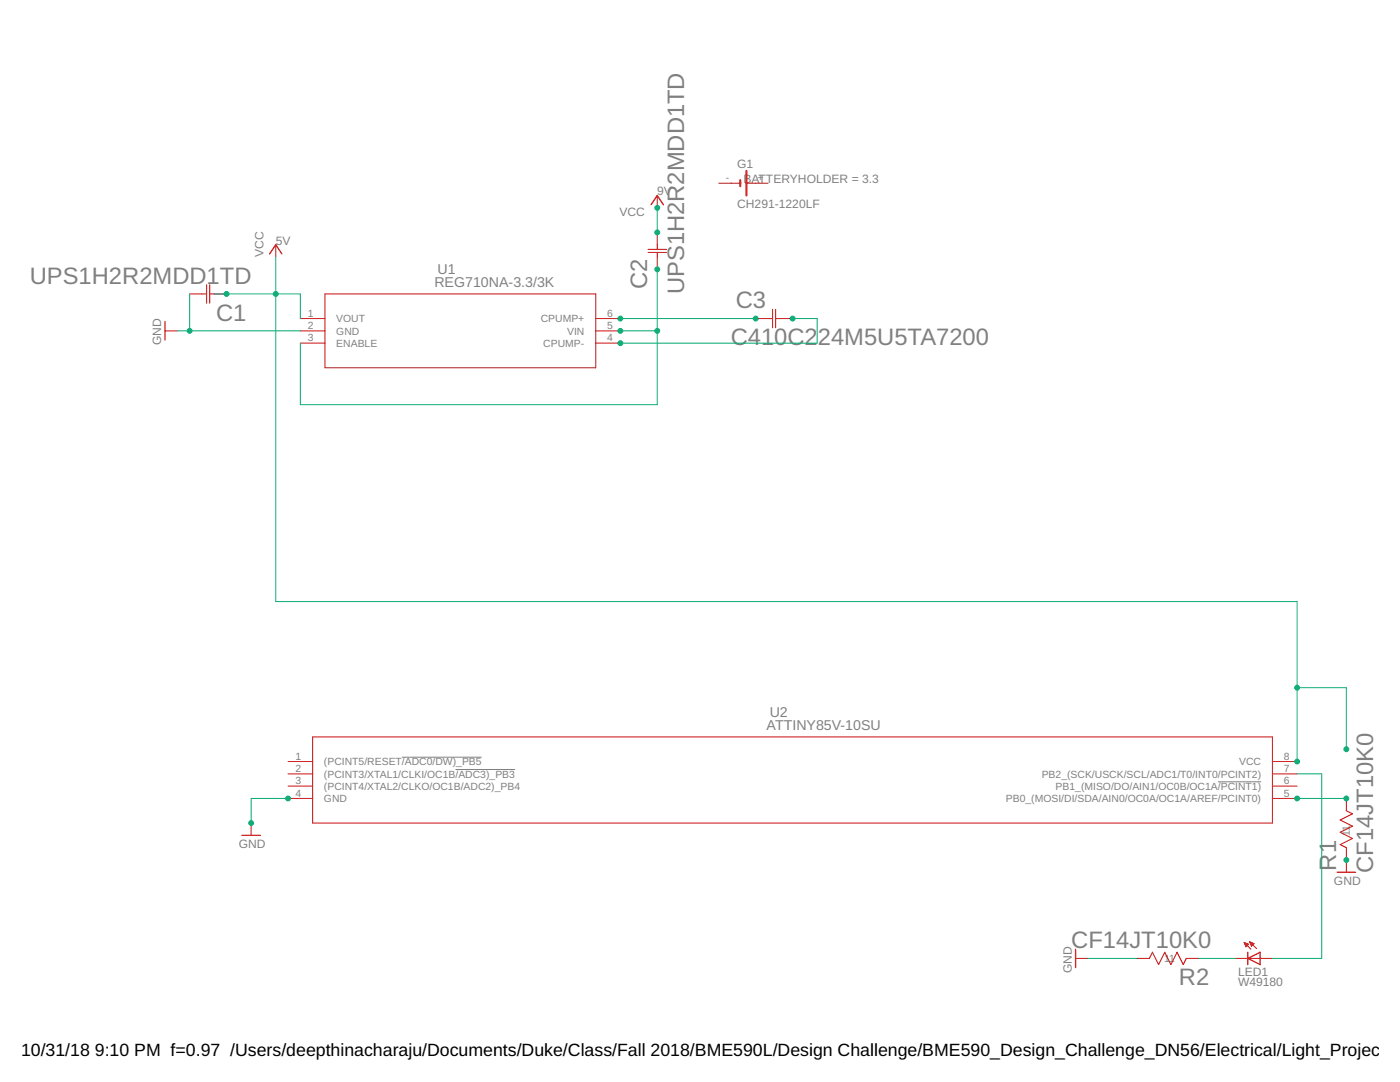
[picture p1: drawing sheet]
<?xml version="1.0" encoding="utf-8"?>
<!DOCTYPE eagle SYSTEM "eagle.dtd">
<eagle version="9.2.2">
<drawing>
<settings>
<setting alwaysvectorfont="no"/>
<setting verticaltext="up"/>
</settings>
<grid distance="0.1" unitdist="inch" unit="inch" style="lines" multiple="1" display="no" altdistance="0.01" altunitdist="inch" altunit="inch"/>
<schematic xreflabel="%F%N/%S.%C%R" xrefpart="/%S.%C%R">
<libraries>
<library name="voltage_reg">
<symbols>
<symbol name="REG710-25_DBV_6">
<pin name="VOUT" x="2.54" y="0" length="middle" direction="out"/>
<pin name="GND" x="2.54" y="-2.54" length="middle" direction="pwr"/>
<pin name="ENABLE" x="2.54" y="-5.08" length="middle" direction="pas"/>
<pin name="CPUMP-" x="68.58" y="-5.08" length="middle" direction="pas" rot="R180"/>
<pin name="VIN" x="68.58" y="-2.54" length="middle" direction="in" rot="R180"/>
<pin name="CPUMP+" x="68.58" y="0" length="middle" direction="pas" rot="R180"/>
<wire x1="7.62" y1="5.08" x2="7.62" y2="-10.16" width="0.1524" layer="94"/>
<wire x1="7.62" y1="-10.16" x2="63.5" y2="-10.16" width="0.1524" layer="94"/>
<wire x1="63.5" y1="-10.16" x2="63.5" y2="5.08" width="0.1524" layer="94"/>
<wire x1="63.5" y1="5.08" x2="7.62" y2="5.08" width="0.1524" layer="94"/>
<text x="30.8356" y="9.1186" size="2.0828" layer="95" ratio="6" rot="SR0">&gt;Name</text>
<text x="30.2006" y="6.5786" size="2.0828" layer="96" ratio="6" rot="SR0">&gt;Value</text>
</symbol>
</symbols>
<devicesets>
<deviceset name="REG710NA-3.3/3K" prefix="U">
<gates>
<gate name="A" symbol="REG710-25_DBV_6" x="0" y="0"/>
</gates>
<devices>
<device name="" package="DBV6">
<connects>
<connect gate="A" pin="CPUMP+" pad="6"/>
<connect gate="A" pin="CPUMP-" pad="4"/>
<connect gate="A" pin="ENABLE" pad="3"/>
<connect gate="A" pin="GND" pad="2"/>
<connect gate="A" pin="VIN" pad="5"/>
<connect gate="A" pin="VOUT" pad="1"/>
</connects>
<technologies>
<technology name="">
<attribute name="MANUFACTURER_PART_NUMBER" value="REG710NA3.33K" constant="no"/>
<attribute name="VENDOR" value="Texas Instruments" constant="no"/>
</technology>
</technologies>
</device>
<device name="DBV6-M" package="DBV6-M">
<connects>
<connect gate="A" pin="CPUMP+" pad="6"/>
<connect gate="A" pin="CPUMP-" pad="4"/>
<connect gate="A" pin="ENABLE" pad="3"/>
<connect gate="A" pin="GND" pad="2"/>
<connect gate="A" pin="VIN" pad="5"/>
<connect gate="A" pin="VOUT" pad="1"/>
</connects>
<technologies>
<technology name="">
<attribute name="MANUFACTURER_PART_NUMBER" value="REG710NA3.33K" constant="no"/>
<attribute name="VENDOR" value="Texas Instruments" constant="no"/>
</technology>
</technologies>
</device>
<device name="DBV6-L" package="DBV6-L">
<connects>
<connect gate="A" pin="CPUMP+" pad="6"/>
<connect gate="A" pin="CPUMP-" pad="4"/>
<connect gate="A" pin="ENABLE" pad="3"/>
<connect gate="A" pin="GND" pad="2"/>
<connect gate="A" pin="VIN" pad="5"/>
<connect gate="A" pin="VOUT" pad="1"/>
</connects>
<technologies>
<technology name="">
<attribute name="MANUFACTURER_PART_NUMBER" value="REG710NA3.33K" constant="no"/>
<attribute name="VENDOR" value="Texas Instruments" constant="no"/>
</technology>
</technologies>
</device>
</devices>
</deviceset>
</devicesets>
</library>
<library name="attiny85">
<symbols>
<symbol name="ATTINY85V-10SU">
<pin name="(PCINT5/RESET!/ADC0/DW)_PB5" x="2.54" y="0" length="middle"/>
<pin name="(PCINT3/XTAL1/CLKI/OC1B!/ADC3)_PB3" x="2.54" y="-2.54" length="middle"/>
<pin name="(PCINT4/XTAL2/CLKO/OC1B/ADC2)_PB4" x="2.54" y="-5.08" length="middle"/>
<pin name="GND" x="2.54" y="-7.62" length="middle" direction="pwr"/>
<pin name="PB0_(MOSI/DI/SDA/AIN0/OC0A/OC1A/AREF/PCINT0)" x="210.82" y="-7.62" length="middle" rot="R180"/>
<pin name="PB1_(MISO/DO/AIN1/OC0B/OC1A!/PCINT1)" x="210.82" y="-5.08" length="middle" rot="R180"/>
<pin name="PB2_(SCK/USCK/SCL/ADC1/T0/INT0/PCINT2)" x="210.82" y="-2.54" length="middle" rot="R180"/>
<pin name="VCC" x="210.82" y="0" length="middle" direction="pwr" rot="R180"/>
<wire x1="7.62" y1="5.08" x2="7.62" y2="-12.7" width="0.1524" layer="94"/>
<wire x1="7.62" y1="-12.7" x2="205.74" y2="-12.7" width="0.1524" layer="94"/>
<wire x1="205.74" y1="-12.7" x2="205.74" y2="5.08" width="0.1524" layer="94"/>
<wire x1="205.74" y1="5.08" x2="7.62" y2="5.08" width="0.1524" layer="94"/>
<text x="101.9556" y="9.1186" size="2.0828" layer="95" ratio="6" rot="SR0">&gt;Name</text>
<text x="101.3206" y="6.5786" size="2.0828" layer="96" ratio="6" rot="SR0">&gt;Value</text>
</symbol>
</symbols>
<devicesets>
<deviceset name="ATTINY85V-10SU" prefix="U">
<gates>
<gate name="A" symbol="ATTINY85V-10SU" x="0" y="0"/>
</gates>
<devices>
<device name="" package="8S2">
<connects>
<connect gate="A" pin="(PCINT3/XTAL1/CLKI/OC1B!/ADC3)_PB3" pad="2"/>
<connect gate="A" pin="(PCINT4/XTAL2/CLKO/OC1B/ADC2)_PB4" pad="3"/>
<connect gate="A" pin="(PCINT5/RESET!/ADC0/DW)_PB5" pad="1"/>
<connect gate="A" pin="GND" pad="4"/>
<connect gate="A" pin="PB0_(MOSI/DI/SDA/AIN0/OC0A/OC1A/AREF/PCINT0)" pad="5"/>
<connect gate="A" pin="PB1_(MISO/DO/AIN1/OC0B/OC1A!/PCINT1)" pad="6"/>
<connect gate="A" pin="PB2_(SCK/USCK/SCL/ADC1/T0/INT0/PCINT2)" pad="7"/>
<connect gate="A" pin="VCC" pad="8"/>
</connects>
<technologies>
<technology name="">
<attribute name="MANUFACTURER_PART_NUMBER" value="ATTINY85V10SU" constant="no"/>
<attribute name="VENDOR" value="Atmel" constant="no"/>
</technology>
</technologies>
</device>
<device name="8S2-M" package="8S2-M">
<connects>
<connect gate="A" pin="(PCINT3/XTAL1/CLKI/OC1B!/ADC3)_PB3" pad="2"/>
<connect gate="A" pin="(PCINT4/XTAL2/CLKO/OC1B/ADC2)_PB4" pad="3"/>
<connect gate="A" pin="(PCINT5/RESET!/ADC0/DW)_PB5" pad="1"/>
<connect gate="A" pin="GND" pad="4"/>
<connect gate="A" pin="PB0_(MOSI/DI/SDA/AIN0/OC0A/OC1A/AREF/PCINT0)" pad="5"/>
<connect gate="A" pin="PB1_(MISO/DO/AIN1/OC0B/OC1A!/PCINT1)" pad="6"/>
<connect gate="A" pin="PB2_(SCK/USCK/SCL/ADC1/T0/INT0/PCINT2)" pad="7"/>
<connect gate="A" pin="VCC" pad="8"/>
</connects>
<technologies>
<technology name="">
<attribute name="MANUFACTURER_PART_NUMBER" value="ATTINY85V10SU" constant="no"/>
<attribute name="VENDOR" value="Atmel" constant="no"/>
</technology>
</technologies>
</device>
<device name="8S2-L" package="8S2-L">
<connects>
<connect gate="A" pin="(PCINT3/XTAL1/CLKI/OC1B!/ADC3)_PB3" pad="2"/>
<connect gate="A" pin="(PCINT4/XTAL2/CLKO/OC1B/ADC2)_PB4" pad="3"/>
<connect gate="A" pin="(PCINT5/RESET!/ADC0/DW)_PB5" pad="1"/>
<connect gate="A" pin="GND" pad="4"/>
<connect gate="A" pin="PB0_(MOSI/DI/SDA/AIN0/OC0A/OC1A/AREF/PCINT0)" pad="5"/>
<connect gate="A" pin="PB1_(MISO/DO/AIN1/OC0B/OC1A!/PCINT1)" pad="6"/>
<connect gate="A" pin="PB2_(SCK/USCK/SCL/ADC1/T0/INT0/PCINT2)" pad="7"/>
<connect gate="A" pin="VCC" pad="8"/>
</connects>
<technologies>
<technology name="">
<attribute name="MANUFACTURER_PART_NUMBER" value="ATTINY85V10SU" constant="no"/>
<attribute name="VENDOR" value="Atmel" constant="no"/>
</technology>
</technologies>
</device>
</devices>
</deviceset>
</devicesets>
</library>
<library name="supply1">
<symbols>
<symbol name="GND">
<wire x1="-1.905" y1="0" x2="1.905" y2="0" width="0.254" layer="94"/>
<text x="-2.54" y="-2.54" size="1.778" layer="96">&gt;VALUE</text>
<pin name="GND" x="0" y="2.54" visible="off" length="short" direction="sup" rot="R270"/>
</symbol>
<symbol name="VCC">
<wire x1="1.27" y1="-1.905" x2="0" y2="0" width="0.254" layer="94"/>
<wire x1="0" y1="0" x2="-1.27" y2="-1.905" width="0.254" layer="94"/>
<text x="-2.54" y="-2.54" size="1.778" layer="96" rot="R90">&gt;VALUE</text>
<pin name="VCC" x="0" y="-2.54" visible="off" length="short" direction="sup" rot="R90"/>
</symbol>
</symbols>
<devicesets>
<deviceset name="GND" prefix="GND">
<gates>
<gate name="1" symbol="GND" x="0" y="0"/>
</gates>
<devices>
<device name="">
<technologies>
<technology name=""/>
</technologies>
</device>
</devices>
</deviceset>
<deviceset name="VCC" prefix="P+">
<gates>
<gate name="VCC" symbol="VCC" x="0" y="0"/>
</gates>
<devices>
<device name="">
<technologies>
<technology name=""/>
</technologies>
</device>
</devices>
</deviceset>
</devicesets>
</library>
<library name="2.2ufCap">
<symbols>
<symbol name="CAPH">
<pin name="22" x="7.62" y="0" visible="off" length="short" direction="pas" swaplevel="1" rot="R180"/>
<pin name="11" x="0" y="0" visible="off" length="short" direction="pas" swaplevel="1"/>
<wire x1="3.4798" y1="-1.905" x2="3.4798" y2="0" width="0.2032" layer="94"/>
<wire x1="3.4798" y1="0" x2="3.4798" y2="1.905" width="0.2032" layer="94"/>
<wire x1="4.1148" y1="-1.905" x2="4.1148" y2="0" width="0.2032" layer="94"/>
<wire x1="4.1148" y1="0" x2="4.1148" y2="1.905" width="0.2032" layer="94"/>
<wire x1="4.1148" y1="0" x2="5.08" y2="0" width="0.2032" layer="94"/>
<wire x1="2.54" y1="0" x2="3.4798" y2="0" width="0.2032" layer="94"/>
<text x="-5.1562" y="-5.5372" size="3.4798" layer="96" ratio="10" rot="SR0">&gt;Value</text>
<text x="-4.0894" y="2.0828" size="3.4798" layer="95" ratio="10" rot="SR0">&gt;Name</text>
</symbol>
</symbols>
<devicesets>
<deviceset name="UPS1H2R2MDD1TD" prefix="C">
<gates>
<gate name="A" symbol="CAPH" x="0" y="0" swaplevel="1"/>
</gates>
<devices>
<device name="" package="U1-E">
<connects>
<connect gate="A" pin="11" pad="1"/>
<connect gate="A" pin="22" pad="2"/>
</connects>
<technologies>
<technology name="">
<attribute name="MANUFACTURER_PART_NUMBER" value="UPS1H2R2MDD1TD" constant="no"/>
<attribute name="VENDOR" value="Nichicon" constant="no"/>
</technology>
</technologies>
</device>
</devices>
</deviceset>
</devicesets>
</library>
<library name="10k Resistor">
<symbols>
<symbol name="RES">
<pin name="11" x="0" y="0" visible="pin" length="short" direction="pas" swaplevel="1"/>
<pin name="22" x="12.7" y="0" visible="off" length="short" direction="pas" swaplevel="1" rot="R180"/>
<wire x1="3.175" y1="1.27" x2="4.445" y2="-1.27" width="0.2032" layer="94"/>
<wire x1="4.445" y1="-1.27" x2="5.715" y2="1.27" width="0.2032" layer="94"/>
<wire x1="5.715" y1="1.27" x2="6.985" y2="-1.27" width="0.2032" layer="94"/>
<wire x1="6.985" y1="-1.27" x2="8.255" y2="1.27" width="0.2032" layer="94"/>
<wire x1="8.255" y1="1.27" x2="9.525" y2="-1.27" width="0.2032" layer="94"/>
<wire x1="2.54" y1="0" x2="3.175" y2="1.27" width="0.2032" layer="94"/>
<wire x1="9.525" y1="-1.27" x2="10.16" y2="0" width="0.2032" layer="94"/>
<text x="-2.6162" y="-5.5372" size="3.4798" layer="96" ratio="10" rot="SR0">&gt;Value</text>
<text x="-2.1844" y="2.0828" size="3.4798" layer="95" ratio="10" rot="SR0">&gt;Name</text>
</symbol>
</symbols>
<devicesets>
<deviceset name="CF14JT10K0" prefix="R">
<gates>
<gate name="A" symbol="RES" x="0" y="0" swaplevel="1"/>
</gates>
<devices>
<device name="" package="STA_CF14">
<connects>
<connect gate="A" pin="11" pad="1"/>
<connect gate="A" pin="22" pad="2"/>
</connects>
<technologies>
<technology name="">
<attribute name="MANUFACTURER_PART_NUMBER" value="CF14JT10K0" constant="no"/>
<attribute name="VENDOR" value="Stackpole International" constant="no"/>
</technology>
</technologies>
</device>
</devices>
</deviceset>
</devicesets>
</library>
<library name="22ufcap">
<symbols>
<symbol name="CAPH">
<pin name="22" x="7.62" y="0" visible="off" length="short" direction="pas" swaplevel="1" rot="R180"/>
<pin name="11" x="0" y="0" visible="off" length="short" direction="pas" swaplevel="1"/>
<wire x1="3.4798" y1="-1.905" x2="3.4798" y2="0" width="0.2032" layer="94"/>
<wire x1="3.4798" y1="0" x2="3.4798" y2="1.905" width="0.2032" layer="94"/>
<wire x1="4.1148" y1="-1.905" x2="4.1148" y2="0" width="0.2032" layer="94"/>
<wire x1="4.1148" y1="0" x2="4.1148" y2="1.905" width="0.2032" layer="94"/>
<wire x1="4.1148" y1="0" x2="5.08" y2="0" width="0.2032" layer="94"/>
<wire x1="2.54" y1="0" x2="3.4798" y2="0" width="0.2032" layer="94"/>
<text x="-5.1562" y="-5.5372" size="3.4798" layer="96" ratio="10" rot="SR0">&gt;Value</text>
<text x="-4.0894" y="2.0828" size="3.4798" layer="95" ratio="10" rot="SR0">&gt;Name</text>
</symbol>
</symbols>
<devicesets>
<deviceset name="C410C224M5U5TA7200" prefix="C">
<gates>
<gate name="A" symbol="CAPH" x="0" y="0" swaplevel="1"/>
</gates>
<devices>
<device name="" package="CAP_C410">
<connects>
<connect gate="A" pin="11" pad="1"/>
<connect gate="A" pin="22" pad="2"/>
</connects>
<technologies>
<technology name="">
<attribute name="MANUFACTURER_PART_NUMBER" value="C410C224M5U5TA7200" constant="no"/>
<attribute name="VENDOR" value="KEMET" constant="no"/>
</technology>
</technologies>
</device>
</devices>
</deviceset>
</devicesets>
</library>
<library name="led">
<symbols>
<symbol name="LED">
<wire x1="1.27" y1="0" x2="0" y2="-2.54" width="0.254" layer="94"/>
<wire x1="0" y1="-2.54" x2="-1.27" y2="0" width="0.254" layer="94"/>
<wire x1="1.27" y1="-2.54" x2="0" y2="-2.54" width="0.254" layer="94"/>
<wire x1="0" y1="-2.54" x2="-1.27" y2="-2.54" width="0.254" layer="94"/>
<wire x1="1.27" y1="0" x2="0" y2="0" width="0.254" layer="94"/>
<wire x1="0" y1="0" x2="-1.27" y2="0" width="0.254" layer="94"/>
<wire x1="0" y1="0" x2="0" y2="-2.54" width="0.1524" layer="94"/>
<wire x1="-2.032" y1="-0.762" x2="-3.429" y2="-2.159" width="0.1524" layer="94"/>
<wire x1="-1.905" y1="-1.905" x2="-3.302" y2="-3.302" width="0.1524" layer="94"/>
<text x="3.556" y="-4.572" size="1.778" layer="95" rot="R90">&gt;NAME</text>
<text x="5.715" y="-4.572" size="1.778" layer="96" rot="R90">&gt;VALUE</text>
<pin name="C" x="0" y="-5.08" visible="off" length="short" direction="pas" rot="R90"/>
<pin name="A" x="0" y="2.54" visible="off" length="short" direction="pas" rot="R270"/>
<polygon width="0.1524" layer="94">
<vertex x="-3.429" y="-2.159"/>
<vertex x="-3.048" y="-1.27"/>
<vertex x="-2.54" y="-1.778"/>
</polygon>
<polygon width="0.1524" layer="94">
<vertex x="-3.302" y="-3.302"/>
<vertex x="-2.921" y="-2.413"/>
<vertex x="-2.413" y="-2.921"/>
</polygon>
</symbol>
</symbols>
<devicesets>
<deviceset name="W49180" prefix="LED">
<gates>
<gate name="G$1" symbol="LED" x="0" y="0"/>
</gates>
<devices>
<device name="" package="Z-POWER-LED-DOME-TYPE">
<connects>
<connect gate="G$1" pin="A" pad="A"/>
<connect gate="G$1" pin="C" pad="C"/>
</connects>
<package3dinstances>
<package3dinstance package3d_urn="urn:adsk.eagle:package:15904/1"/>
</package3dinstances>
<technologies>
<technology name=""/>
</technologies>
</device>
</devices>
</deviceset>
</devicesets>
</library>
<library name="battery">
<symbols>
<symbol name="1V2">
<wire x1="-0.635" y1="0.635" x2="-0.635" y2="0" width="0.4064" layer="94"/>
<wire x1="-2.54" y1="0" x2="-0.635" y2="0" width="0.1524" layer="94"/>
<wire x1="-0.635" y1="0" x2="-0.635" y2="-0.635" width="0.4064" layer="94"/>
<wire x1="0.635" y1="2.54" x2="0.635" y2="0" width="0.4064" layer="94"/>
<wire x1="0.635" y1="0" x2="2.54" y2="0" width="0.1524" layer="94"/>
<wire x1="0.635" y1="0" x2="0.635" y2="-2.54" width="0.4064" layer="94"/>
<text x="-1.27" y="3.175" size="1.778" layer="95">&gt;NAME</text>
<text x="-1.27" y="-5.08" size="1.778" layer="96">&gt;VALUE</text>
<pin name="+" x="5.08" y="0" visible="pad" length="short" direction="pas" rot="R180"/>
<pin name="-" x="-5.08" y="0" visible="pad" length="short" direction="pas"/>
</symbol>
</symbols>
<devicesets>
<deviceset name="CH291-1220LF" prefix="G">
<gates>
<gate name="G1" symbol="1V2" x="0" y="0"/>
</gates>
<devices>
<device name="" package="CH291-1220LF">
<connects>
<connect gate="G1" pin="+" pad="+"/>
<connect gate="G1" pin="-" pad="-"/>
</connects>
<package3dinstances>
<package3dinstance package3d_urn="urn:adsk.eagle:package:4617/1"/>
</package3dinstances>
<technologies>
<technology name=""/>
</technologies>
</device>
</devices>
</deviceset>
</devicesets>
</library>
</libraries>
<attributes>
</attributes>
<variantdefs>
</variantdefs>
<classes>
<class number="0" name="default" width="0" drill="0">
</class>
</classes>
<parts>
<part name="U1" library="voltage_reg" deviceset="REG710NA-3.3/3K" device=""/>
<part name="U2" library="attiny85" deviceset="ATTINY85V-10SU" device=""/>
<part name="GND1" library="supply1" deviceset="GND" device=""/>
<part name="C1" library="2.2ufCap" deviceset="UPS1H2R2MDD1TD" device=""/>
<part name="C2" library="2.2ufCap" deviceset="UPS1H2R2MDD1TD" device=""/>
<part name="P+1" library="supply1" deviceset="VCC" device="">
<attribute name="POWERSUPPLY" value="9V"/>
</part>
<part name="GND2" library="supply1" deviceset="GND" device=""/>
<part name="GND3" library="supply1" deviceset="GND" device=""/>
<part name="R1" library="10k Resistor" deviceset="CF14JT10K0" device=""/>
<part name="C3" library="22ufcap" deviceset="C410C224M5U5TA7200" device=""/>
<part name="R2" library="10k Resistor" deviceset="CF14JT10K0" device=""/>
<part name="GND4" library="supply1" deviceset="GND" device=""/>
<part name="LED1" library="led" deviceset="W49180" device="" package3d_urn="urn:adsk.eagle:package:15904/1"/>
<part name="P+2" library="supply1" deviceset="VCC" device="">
<attribute name="VCC_5" value="5V"/>
</part>
<part name="G1" library="battery" deviceset="CH291-1220LF" device="" package3d_urn="urn:adsk.eagle:package:4617/1">
<attribute name="BATTERYHOLDER" value="3.3"/>
</part>
</parts>
<sheets>
<sheet>
<plain>
</plain>
<instances>
<instance part="U1" gate="A" x="10.16" y="86.36" smashed="yes">
<attribute name="NAME" x="40.9956" y="95.4786" size="2.0828" layer="95" ratio="6" rot="SR0"/>
<attribute name="VALUE" x="40.3606" y="92.9386" size="2.0828" layer="96" ratio="6" rot="SR0"/>
</instance>
<instance part="U2" gate="A" x="7.62" y="-5.08" smashed="yes">
<attribute name="NAME" x="109.5756" y="4.0386" size="2.0828" layer="95" ratio="6" rot="SR0"/>
<attribute name="VALUE" x="108.9406" y="1.4986" size="2.0828" layer="96" ratio="6" rot="SR0"/>
</instance>
<instance part="GND1" gate="1" x="-15.24" y="83.82" smashed="yes" rot="R270">
<attribute name="VALUE" x="-17.78" y="86.36" size="1.778" layer="96" rot="R270"/>
</instance>
<instance part="C1" gate="A" x="-2.54" y="91.44" smashed="yes" rot="R180">
<attribute name="VALUE" x="2.6162" y="96.9772" size="3.4798" layer="96" ratio="10" rot="SR180"/>
<attribute name="NAME" x="1.5494" y="89.3572" size="3.4798" layer="95" ratio="10" rot="SR180"/>
</instance>
<instance part="C2" gate="A" x="86.36" y="96.52" smashed="yes" rot="R90">
<attribute name="VALUE" x="91.8972" y="91.3638" size="3.4798" layer="96" ratio="10" rot="SR90"/>
<attribute name="NAME" x="84.2772" y="92.4306" size="3.4798" layer="95" ratio="10" rot="SR90"/>
</instance>
<instance part="P+1" gate="VCC" x="86.36" y="111.76" smashed="yes">
<attribute name="VALUE" x="83.82" y="109.22" size="1.778" layer="96" rot="R180"/>
<attribute name="POWERSUPPLY" x="86.36" y="111.76" size="1.778" layer="96"/>
</instance>
<instance part="GND2" gate="1" x="2.54" y="-20.32" smashed="yes">
<attribute name="VALUE" x="0" y="-22.86" size="1.778" layer="96"/>
</instance>
<instance part="GND3" gate="1" x="228.6" y="-27.94" smashed="yes">
<attribute name="VALUE" x="226.06" y="-30.48" size="1.778" layer="96"/>
</instance>
<instance part="R1" gate="A" x="228.6" y="-25.4" smashed="yes" rot="R90">
<attribute name="VALUE" x="234.1372" y="-28.0162" size="3.4798" layer="96" ratio="10" rot="SR90"/>
<attribute name="NAME" x="226.5172" y="-27.5844" size="3.4798" layer="95" ratio="10" rot="SR90"/>
</instance>
<instance part="C3" gate="A" x="106.68" y="86.36" smashed="yes">
<attribute name="VALUE" x="101.5238" y="80.8228" size="3.4798" layer="96" ratio="10" rot="SR0"/>
<attribute name="NAME" x="102.5906" y="88.4428" size="3.4798" layer="95" ratio="10" rot="SR0"/>
</instance>
<instance part="R2" gate="A" x="198.12" y="-45.72" smashed="yes" rot="R180">
<attribute name="VALUE" x="200.7362" y="-40.1828" size="3.4798" layer="96" ratio="10" rot="SR180"/>
<attribute name="NAME" x="200.3044" y="-47.8028" size="3.4798" layer="95" ratio="10" rot="SR180"/>
</instance>
<instance part="GND4" gate="1" x="172.72" y="-45.72" smashed="yes" rot="R270">
<attribute name="VALUE" x="170.18" y="-43.18" size="1.778" layer="96" rot="R270"/>
</instance>
<instance part="LED1" gate="G$1" x="210.82" y="-45.72" smashed="yes" rot="R270">
<attribute name="NAME" x="206.248" y="-49.276" size="1.778" layer="95"/>
<attribute name="VALUE" x="206.248" y="-51.435" size="1.778" layer="96"/>
</instance>
<instance part="P+2" gate="VCC" x="7.62" y="101.6" smashed="yes">
<attribute name="VALUE" x="5.08" y="99.06" size="1.778" layer="96" rot="R90"/>
<attribute name="VCC_5" x="7.62" y="101.6" size="1.778" layer="96"/>
</instance>
<instance part="G1" gate="G1" x="104.14" y="114.3" smashed="yes">
<attribute name="NAME" x="102.87" y="117.475" size="1.778" layer="95"/>
<attribute name="VALUE" x="102.87" y="109.22" size="1.778" layer="96"/>
<attribute name="BATTERYHOLDER" x="104.14" y="114.3" size="1.778" layer="96" display="both"/>
</instance>
</instances>
<busses>
</busses>
<nets>
<net name="GND" class="0">
<segment>
<pinref part="GND1" gate="1" pin="GND"/>
<pinref part="U1" gate="A" pin="GND"/>
<wire x1="-12.7" y1="83.82" x2="-10.16" y2="83.82" width="0.1524" layer="91"/>
<pinref part="C1" gate="A" pin="22"/>
<wire x1="-10.16" y1="83.82" x2="12.7" y2="83.82" width="0.1524" layer="91"/>
<wire x1="-10.16" y1="91.44" x2="-10.16" y2="83.82" width="0.1524" layer="91"/>
<junction x="-10.16" y="83.82"/>
</segment>
<segment>
<pinref part="U2" gate="A" pin="GND"/>
<wire x1="10.16" y1="-12.7" x2="2.54" y2="-12.7" width="0.1524" layer="91"/>
<pinref part="GND2" gate="1" pin="GND"/>
<wire x1="2.54" y1="-12.7" x2="2.54" y2="-17.78" width="0.1524" layer="91"/>
<junction x="10.16" y="-12.7"/>
<junction x="2.54" y="-17.78"/>
</segment>
<segment>
<pinref part="GND3" gate="1" pin="GND"/>
<pinref part="R1" gate="A" pin="11"/>
<junction x="228.6" y="-25.4"/>
</segment>
<segment>
<pinref part="GND4" gate="1" pin="GND"/>
<pinref part="R2" gate="A" pin="22"/>
<wire x1="175.26" y1="-45.72" x2="185.42" y2="-45.72" width="0.1524" layer="91"/>
</segment>
</net>
<net name="N$2" class="0">
<segment>
<pinref part="U1" gate="A" pin="CPUMP+"/>
<wire x1="78.74" y1="86.36" x2="106.68" y2="86.36" width="0.1524" layer="91"/>
<junction x="78.74" y="86.36"/>
<pinref part="C3" gate="A" pin="11"/>
<junction x="106.68" y="86.36"/>
</segment>
</net>
<net name="N$3" class="0">
<segment>
<pinref part="U1" gate="A" pin="CPUMP-"/>
<wire x1="78.74" y1="81.28" x2="119.38" y2="81.28" width="0.1524" layer="91"/>
<wire x1="119.38" y1="81.28" x2="119.38" y2="86.36" width="0.1524" layer="91"/>
<wire x1="119.38" y1="86.36" x2="114.3" y2="86.36" width="0.1524" layer="91"/>
<junction x="78.74" y="81.28"/>
<pinref part="C3" gate="A" pin="22"/>
<junction x="114.3" y="86.36"/>
</segment>
</net>
<net name="N$4" class="0">
<segment>
<pinref part="U1" gate="A" pin="VIN"/>
<wire x1="78.74" y1="83.82" x2="86.36" y2="83.82" width="0.1524" layer="91"/>
<pinref part="C2" gate="A" pin="11"/>
<wire x1="86.36" y1="83.82" x2="86.36" y2="96.52" width="0.1524" layer="91"/>
<junction x="78.74" y="83.82"/>
<junction x="86.36" y="96.52"/>
<junction x="86.36" y="83.82"/>
<wire x1="86.36" y1="83.82" x2="86.36" y2="68.58" width="0.1524" layer="91"/>
<wire x1="86.36" y1="68.58" x2="12.7" y2="68.58" width="0.1524" layer="91"/>
<pinref part="U1" gate="A" pin="ENABLE"/>
<wire x1="12.7" y1="68.58" x2="12.7" y2="81.28" width="0.1524" layer="91"/>
</segment>
</net>
<net name="VCC" class="0">
<segment>
<pinref part="P+1" gate="VCC" pin="VCC"/>
<pinref part="C2" gate="A" pin="22"/>
<wire x1="86.36" y1="109.22" x2="86.36" y2="104.14" width="0.1524" layer="91"/>
<junction x="86.36" y="104.14"/>
<junction x="86.36" y="109.22"/>
</segment>
<segment>
<pinref part="U1" gate="A" pin="VOUT"/>
<wire x1="12.7" y1="86.36" x2="12.7" y2="91.44" width="0.1524" layer="91"/>
<wire x1="12.7" y1="91.44" x2="7.62" y2="91.44" width="0.1524" layer="91"/>
<pinref part="C1" gate="A" pin="11"/>
<wire x1="-2.54" y1="91.44" x2="-5.08" y2="91.44" width="0.1524" layer="91"/>
<junction x="-2.54" y="91.44"/>
<wire x1="-2.54" y1="91.44" x2="7.62" y2="91.44" width="0.1524" layer="91"/>
<wire x1="7.62" y1="91.44" x2="7.62" y2="27.94" width="0.1524" layer="91"/>
<pinref part="U2" gate="A" pin="VCC"/>
<wire x1="7.62" y1="27.94" x2="218.44" y2="27.94" width="0.1524" layer="91"/>
<wire x1="218.44" y1="27.94" x2="218.44" y2="10.16" width="0.1524" layer="91"/>
<junction x="7.62" y="91.44"/>
<junction x="218.44" y="-5.08"/>
<junction x="218.44" y="10.16"/>
<wire x1="218.44" y1="10.16" x2="218.44" y2="-5.08" width="0.1524" layer="91"/>
<wire x1="218.44" y1="10.16" x2="228.6" y2="10.16" width="0.1524" layer="91"/>
<wire x1="228.6" y1="10.16" x2="228.6" y2="-2.54" width="0.1524" layer="91"/>
<junction x="228.6" y="-2.54"/>
<pinref part="P+2" gate="VCC" pin="VCC"/>
<wire x1="7.62" y1="99.06" x2="7.62" y2="91.44" width="0.1524" layer="91"/>
</segment>
</net>
<net name="N$5" class="0">
<segment>
<pinref part="U2" gate="A" pin="PB0_(MOSI/DI/SDA/AIN0/OC0A/OC1A/AREF/PCINT0)"/>
<pinref part="R1" gate="A" pin="22"/>
<wire x1="218.44" y1="-12.7" x2="228.6" y2="-12.7" width="0.1524" layer="91"/>
<junction x="218.44" y="-12.7"/>
<junction x="228.6" y="-12.7"/>
</segment>
</net>
<net name="N$6" class="0">
<segment>
<pinref part="R2" gate="A" pin="11"/>
<pinref part="LED1" gate="G$1" pin="C"/>
<wire x1="198.12" y1="-45.72" x2="205.74" y2="-45.72" width="0.1524" layer="91"/>
</segment>
</net>
<net name="N$7" class="0">
<segment>
<pinref part="LED1" gate="G$1" pin="A"/>
<wire x1="213.36" y1="-45.72" x2="223.52" y2="-45.72" width="0.1524" layer="91"/>
<wire x1="223.52" y1="-45.72" x2="223.52" y2="-7.62" width="0.1524" layer="91"/>
<pinref part="U2" gate="A" pin="PB2_(SCK/USCK/SCL/ADC1/T0/INT0/PCINT2)"/>
<wire x1="218.44" y1="-7.62" x2="223.52" y2="-7.62" width="0.1524" layer="91"/>
</segment>
</net>
</nets>
</sheet>
</sheets>
</schematic>
</drawing>
<compatibility>
<note version="8.2" severity="warning">
Since Version 8.2, EAGLE supports online libraries. The ids
of those online libraries will not be understood (or retained)
with this version.
</note>
<note version="8.3" severity="warning">
Since Version 8.3, EAGLE supports URNs for individual library
assets (packages, symbols, and devices). The URNs of those assets
will not be understood (or retained) with this version.
</note>
<note version="8.3" severity="warning">
Since Version 8.3, EAGLE supports the association of 3D packages
with devices in libraries, schematics, and board files. Those 3D
packages will not be understood (or retained) with this version.
</note>
</compatibility>
</eagle>
